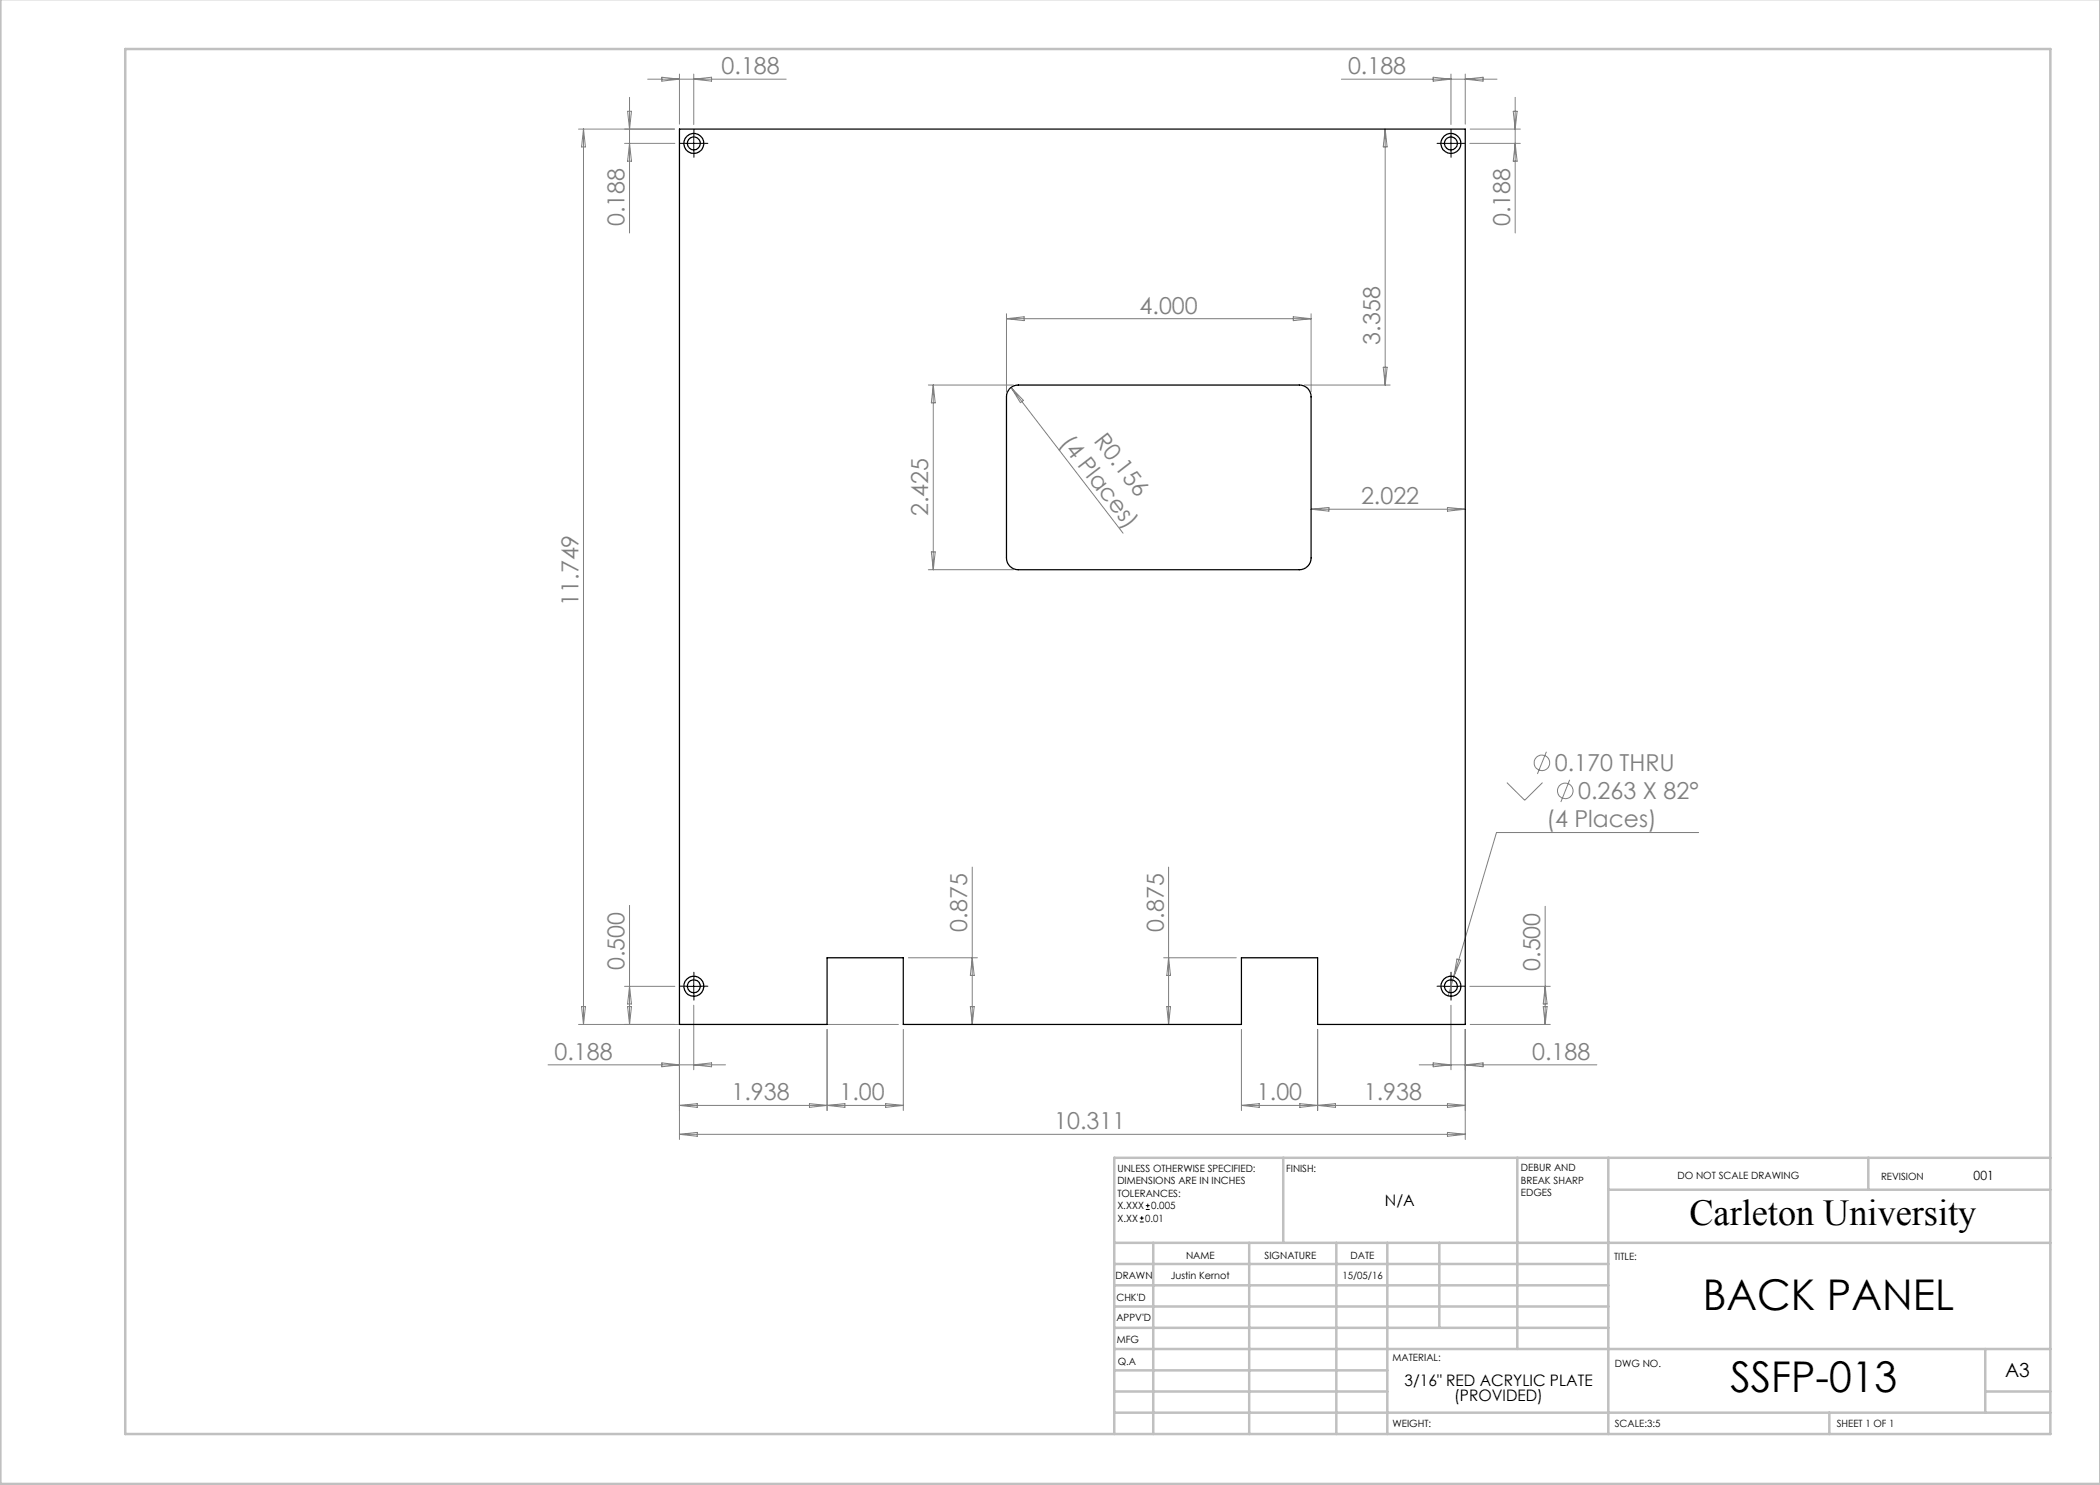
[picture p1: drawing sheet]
<svg xmlns="http://www.w3.org/2000/svg" width="420mm" height="297mm" viewBox="0 0 420 297" stroke-linecap="round" stroke-linejoin="round" font-family="sans-serif">
<g fill="none" stroke="#808080" stroke-width=".2">
<path d="M125.9 19.5v27.1M129.5 15.8h27.7M132.4 15.4l3.5 .4-3.5 .4zM135.9 14.8v10M138.7 14.8v10.1M138.7 15.8l3.6-.4v.8zM268.3 15.8h31.1M286.6 15.4l3.6 .4-3.6 .4zM290.2 14.8v10.1M293.1 14.8v10M293.1 15.8l3.5-.4v.8zM303 19.5v27.1"/>
<path d="M115.7 25.8h19.2M116.7 25.8l.4 3.6h-.8zM116.7 25.8v179.1M124.9 28.7h10.1M125.5 22.3h.8l-.4 3.5zM125.9 28.7l.4 3.5h-.8zM277 25.8v51.2M277 25.8l.4 3.6h-.8zM294 28.7h10.1M294 25.8h10.1M302.6 22.3h.8l-.4 3.5zM303 28.7l.4 3.5h-.8z"/>
<path d="M185.7 77h17M186.7 77v36.9M186.7 77l.3 3.6h-.7zM201.3 62.8v15.6M201.3 63.7h60.9M201.3 63.7l3.5-.3v.7zM202.2 77.5l22.4 29.1M202.2 77.5l2.5 2.6-.6 .4zM258.7 63.4l3.5 .3-3.5 .4zM260.8 77h17.2M262.2 62.8v15.6M276.6 73.4h.8l-.4 3.6z"/>
<path d="M185.7 113.9h17M186.3 110.4h.7l-.3 3.5zM262.2 101.8h30.9M262.2 101.8l3.6-.3v.7zM289.5 101.5l3.6 .3-3.6 .4zM301.4 156.5l3.5 3.6 3.6-3.6M309.3 150.4l-1.8 4.4M313.9 156l-1.7 4.4M194.5 173.4v31.5M233.7 173.4v31.5M339.7 166.5h-40.4l-8.5 28.8M124.9 197.3h10.1"/>
<path d="M125.9 181.1v23.8M125.9 197.3l.4 3.5h-.8zM181.7 191.6h13.8M194.5 191.6l.3 3.5h-.7zM232.7 191.6h14.6M233.7 191.6l.4 3.5h-.7zM290.8 195.3l-1.2 3.9M291.4 191.8l.7 .2-1.3 3.3zM294 197.3h16.1M309 197.3l.4 3.5h-.8zM309 181.3v23.6M109.6 213h35.5"/>
<path d="M115.7 204.9h64M116.3 201.3h.8l-.4 3.6zM125.5 201.3h.8l-.4 3.6zM132.4 212.6l3.5 .4-3.5 .4zM135.9 205.9v22M138.7 201v13M138.7 213l3.6-.4v.8zM165.4 205.9v16.2M180.7 205.9v16.2M194.1 201.3h.7l-.3 3.6zM233.4 201.3h.7l-.4 3.6zM248.3 205.9v16.2"/>
<path d="M263.5 205.9v16.2M283.8 213h35.6M286.6 212.6l3.6 .4-3.6 .4zM290.2 201v13M293.1 205.9v22M293.1 213l3.5-.4v.8zM294 204.9h16.1M308.6 201.3h.8l-.4 3.6zM135.9 221.1h44.8M135.9 221.1l3.6-.4v.8zM135.9 226.9l3.6-.4v.8zM135.9 226.9h157.2"/>
<path d="M161.9 220.7l3.5 .4-3.5 .4zM165.4 221.1l3.6-.4v.8zM177.1 220.7l3.6 .4-3.6 .4zM248.3 221.1h44.8M248.3 221.1l3.5-.4v.8zM260 220.7l3.5 .4-3.5 .4zM263.5 221.1l3.6-.4v.8zM289.5 220.7l3.6 .4-3.6 .4zM289.5 226.5l3.6 .4-3.6 .4z"/>
<circle cx="308.4" cy="152.6" r="1.55"/>
<circle cx="313.1" cy="158.2" r="1.55"/>
</g>
<g fill="none" stroke="#000" stroke-width=".2">
<path d="M137.3 28.7h3M138.7 27.2v3M288.7 28.7h3M290.2 27.2v3M137.3 197.3h3M138.7 195.8v3M288.7 197.3h3M290.2 195.8v3M228 244.4h.7M228 243.6h.7M228.4 243.2v.8M229.2 241.9h.7"/>
<path d="M229.2 241.1h.7M229.6 240.7v.8"/>
</g>
<g fill="none" stroke="#000" stroke-width=".2" stroke-dasharray="15.2 1.3 1.3 1.3">
<path d="M137.3 28.7h-1.3M138.8 27.2v-1.3M138.8 30.2v1.3M140.3 28.7h1.3M288.7 28.7h-1.3M290.2 27.2v-1.3M290.2 30.2v1.3M291.7 28.7h1.3M137.3 197.2h-1.3M138.8 195.7v-1.3M138.8 198.7v1.3M140.3 197.2h1.3"/>
<path d="M288.7 197.2h-1.3M290.2 195.7v-1.3M290.2 198.7v1.3M291.7 197.2h1.3"/>
</g>
<g fill="none" stroke="#c0c0c0" stroke-width=".5">
<path d="M.1 -.1v296.9h419.9M25 9.8h385.1v277h-385.1zM256.6 231.6v17M303.5 231.6v38.2M321.7 231.6v55.2M321.7 237.9h88.4M373.7 231.6v6.3M410.1 231.6h-187.3v55.2M222.8 248.6h187.3M222.8 257.1h98.9M222.8 252.8h98.9M230.6 248.6v38.2"/>
<path d="M249.8 248.6v38.2M267.3 248.6v38.2M277.5 248.6v38.2M287.9 248.6v17M222.8 265.6h98.9M222.8 261.3h98.9M222.8 278.3h54.7M222.8 274.1h54.7M222.8 269.8h187.3M397.1 278.3h13M397.1 269.8v12.7M222.8 282.5h187.3"/>
<path d="M365.9 282.5v4.3"/>
</g>
<g fill="none" stroke="#000" stroke-width=".25">
<path d="M135.9 25.8h157.2v179.1h-29.6v-13.3h-15.2v13.3h-67.6v-13.3h-15.3v13.3h-29.5zM202 77.7a2.48 2.48 0 0 1 1.7-.7h56.2a2.29 2.29 0 0 1 2.3 2.4v32.2a2.35 2.35 0 0 1-2.3 2.3h-56.2a2.35 2.35 0 0 1-2.4-2.3v-32.2a2.48 2.48 0 0 1 .7-1.7z"/>
<circle cx="138.8" cy="28.7" r="2.01"/>
<circle cx="138.8" cy="28.7" r="1.3"/>
<circle cx="290.2" cy="28.7" r="1.3"/>
<circle cx="290.2" cy="28.7" r="2"/>
<circle cx="138.8" cy="197.2" r="1.3"/>
<circle cx="138.8" cy="197.2" r="2.01"/>
<circle cx="290.2" cy="197.2" r="1.3"/>
<circle cx="290.2" cy="197.2" r="2"/>
</g>
<g font-size="8.5">
<text x="340.6" y="262.1">BACK PANEL</text>
<text x="346.1" y="278.5">SSFP-013</text>
</g>
<text font-size="7.3" x="337.9" y="244.9">Carleton University</text>
<g font-size="4.7" fill="#808080">
<text x="144.3" y="14.8">0.188</text>
<text x="269.6" y="14.8">0.188</text>
<text x="124.9" y="45.3" transform="rotate(-90 124.9 45.3)">0.188</text>
<text x="302" y="45.3" transform="rotate(-90 302 45.3)">0.188</text>
<text x="227.9" y="62.7">4.000</text>
<text x="276" y="68.9" transform="rotate(-90 276 68.9)">3.358</text>
<text x="211.9" y="88.6" transform="rotate(52 211.9 88.6)">(4 Places)</text>
<text x="218.6" y="88.2" transform="rotate(52 218.6 88.2)">R0.156</text>
<text x="272.2" y="100.8">2.022</text>
<text x="185.7" y="103.3" transform="rotate(-90 185.7 103.3)">2.425</text>
<text x="115.7" y="121.1" transform="rotate(-90 115.7 121.1)">11.749</text>
<text x="311" y="154.3">0.170 THRU</text>
<text x="315.6" y="159.9">0.263 X 82°</text>
<text x="309.3" y="165.5">(4 Places)</text>
<text x="193.5" y="186.3" transform="rotate(-90 193.5 186.3)">0.875</text>
<text x="232.7" y="186.3" transform="rotate(-90 232.7 186.3)">0.875</text>
<text x="124.9" y="194" transform="rotate(-90 124.9 194)">0.500</text>
<text x="308" y="194.2" transform="rotate(-90 308 194.2)">0.500</text>
<text x="110.9" y="211.9">0.188</text>
<text x="306.4" y="211.9">0.188</text>
<text x="146.3" y="220.1">1.938</text>
<text x="167.9" y="220.1">1.00</text>
<text x="251.4" y="220.1">1.00</text>
<text x="272.8" y="220.1">1.938</text>
<text x="210.8" y="225.8">10.311</text>
</g>
<text font-size="3.9" x="401" y="275.4">A3</text>
<g font-size="3.2">
<text x="277" y="241.2">N/A</text>
<text x="280.9" y="277.1">3/16&quot; RED ACRYLIC PLATE</text>
<text x="290.9" y="280.3">(PROVIDED)</text>
</g>
<text font-size="2.5" x="394.7" y="235.9">001</text>
<g font-size="2">
<text x="223.5" y="234.4">UNLESS OTHERWISE SPECIFIED:</text>
<text x="223.5" y="236.9">DIMENSIONS ARE IN INCHES</text>
<text x="223.5" y="239.4">TOLERANCES:</text>
<text x="257.2" y="234.4">FINISH:</text>
<text x="304.2" y="234.3">DEBUR AND</text>
<text x="304.2" y="236.8">BREAK SHARP</text>
<text x="304.2" y="239.3">EDGES</text>
<text x="335.5" y="235.8">DO NOT SCALE DRAWING</text>
<text x="376.2" y="236">REVISION</text>
<text x="223.5" y="241.9">X.XXX</text>
<text x="223.5" y="244.4">X.XX</text>
<text x="229" y="244.4">0.01</text>
<text x="230.2" y="241.9">0.005</text>
<text x="237.2" y="251.8">NAME</text>
<text x="252.9" y="251.7">SIGNATURE</text>
<text x="270.1" y="251.7">DATE</text>
<text x="223.1" y="255.9">DRAWN</text>
<text x="234.2" y="255.9">Justin Kernot</text>
<text x="268.5" y="255.7">15/05/16</text>
<text x="322.8" y="252">TITLE:</text>
<text x="223.3" y="260.1">CHK'D</text>
<text x="223.3" y="264.2">APPV'D</text>
<text x="223.3" y="268.6">MFG</text>
<text x="223.5" y="272.9">Q.A</text>
<text x="278.5" y="272.3">MATERIAL:</text>
<text x="323" y="273.4">DWG NO.</text>
<text x="278.5" y="285.3">WEIGHT:</text>
<text x="323" y="285.4">SCALE:3:5</text>
<text x="367.4" y="285.4">SHEET 1 OF 1</text>
</g>
</svg>
